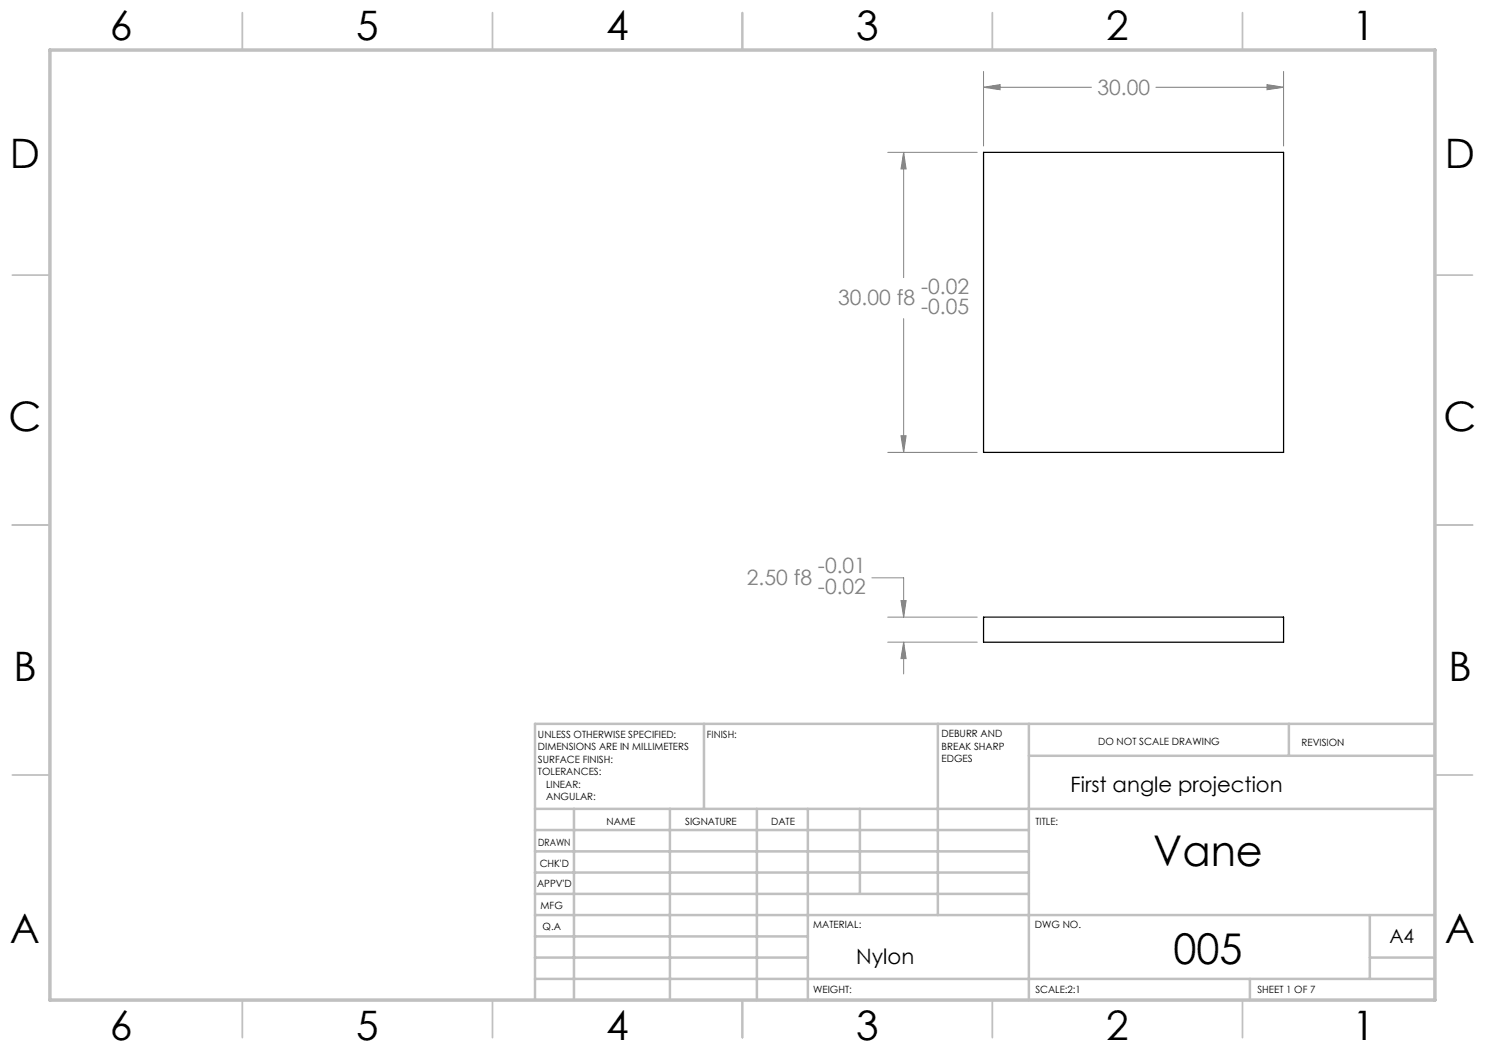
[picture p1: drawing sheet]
<svg xmlns="http://www.w3.org/2000/svg" width="297mm" height="210mm" viewBox="0 0 297 210" stroke-linecap="round" stroke-linejoin="round" font-family="sans-serif">
<g fill="none" stroke="#808080" stroke-width=".2">
<path d="M196.7 17.5l3.3-.6v1zM196.7 14.3v14.9M196.7 17.5h21.6M231.2 17.5h25.5M253.4 16.9l3.3 .6-3.3 .4zM256.7 14.3v14.9M177.6 30.5h17.8M180.7 30.5l.5 3.3h-1zM180.7 30.5v25M180.7 63.7v26.8M177.6 90.5h17.8M180.2 87.2h1l-.5 3.3z"/>
<path d="M174.4 115.6h6.3v7.8M177.6 123.4h17.8M177.6 128.4h17.8M180.2 120.1h1l-.5 3.3zM180.7 128.4l.5 3.3h-1zM180.7 128.4v6.4"/>
</g>
<g fill="none" stroke="#c0c0c0" stroke-width=".35">
<path d="M48.5 2.5v7.5M98.5 2.5v7.5M148.5 2.5v7.5M198.5 2.5v7.5M248.5 2.5v7.5M2.5 55h7.5M287 55h7.5M2.5 105h7.5M287 105h7.5M2.5 155h7.5M287 155h7.5M48.5 200v7.5"/>
<path d="M98.5 200v7.5M148.5 200v7.5M198.5 200v7.5M248.5 200v7.5"/>
</g>
<g fill="none" stroke="#c0c0c0" stroke-width=".5">
<path d="M140.8 144.8v17M187.6 144.8v38.2M205.8 144.8v55.2M205.8 151.2h81.2M257.8 144.8v6.4M287 144.8h-180v55.2M107 161.8h180M107 178.8h98.8M107 174.5h98.8M107 170.3h98.8M107 166h98.8M114.8 161.8v38.2"/>
<path d="M134 161.8v38.2M151.4 161.8v38.2M161.6 161.8v38.2M172 161.8v17M107 195.8h180M107 191.5h54.6M107 187.3h54.6M107 183h180M250 195.8v4.2M274 191.5h13M274 183v12.8"/>
</g>
<path d="M10 10h277v190h-277z" fill="none" stroke="#c0c0c0" stroke-width=".7"/>
<path d="M180.2 120.1h1l-.5 3.3zM180.7 128.4l.5 3.3h-1zM253.4 16.9l3.3 .6-3.3 .4zM196.7 17.5l3.3-.6v1zM180.2 87.2h1l-.5 3.3zM180.7 30.5l.5 3.3h-1z" fill="#808080"/>
<path d="M196.7 30.5h60v60h-60zM196.7 123.4h60v5h-60z" fill="none" stroke="#000" stroke-width=".25"/>
<g font-size="8.5">
<text x="230.7" y="173.3">Vane</text>
<text x="234.7" y="192.7">005</text>
</g>
<g font-size="8.1">
<text x="22" y="8">6</text>
<text x="71.2" y="8">5</text>
<text x="121.2" y="8">4</text>
<text x="171.3" y="8">3</text>
<text x="221.3" y="8">2</text>
<text x="270.5" y="8">1</text>
<text x="2" y="33.6">D</text>
<text x="289" y="33.6">D</text>
<text x="1.7" y="86.1">C</text>
<text x="288.7" y="86.1">C</text>
<text x="2.7" y="136.1">B</text>
<text x="289.7" y="136.1">B</text>
<text x="2" y="188.6">A</text>
<text x="289" y="188.6">A</text>
<text x="22" y="208">6</text>
<text x="71.2" y="208">5</text>
<text x="121.2" y="208">4</text>
<text x="171.3" y="208">3</text>
<text x="221.3" y="208">2</text>
<text x="270.5" y="208">1</text>
</g>
<g font-size="4.2" fill="#808080">
<text x="219.5" y="19">30.00</text>
<text x="184.2" y="58.7">-0.02</text>
<text x="167.6" y="61">30.00 f8</text>
<text x="184.2" y="62.8">-0.05</text>
<text x="149.4" y="116.9">2.50 f8</text>
<text x="163.6" y="114.6">-0.01</text>
<text x="163.6" y="118.7">-0.02</text>
</g>
<g font-size="4.2">
<text x="214.1" y="158.3">First angle projection</text>
<text x="171.2" y="192.8">Nylon</text>
</g>
<text font-size="3.9" x="277.9" y="188.5">A4</text>
<g font-size="2">
<text x="107.6" y="147.6">UNLESS OTHERWISE SPECIFIED:</text>
<text x="141.4" y="147.6">FINISH:</text>
<text x="188.3" y="147.5">DEBURR AND</text>
<text x="188.3" y="150">BREAK SHARP</text>
<text x="219.6" y="149">DO NOT SCALE DRAWING</text>
<text x="260.3" y="149.2">REVISION</text>
<text x="107.6" y="150.1">DIMENSIONS ARE IN MILLIMETERS</text>
<text x="107.6" y="152.6">SURFACE FINISH:</text>
<text x="107.6" y="155.1">TOLERANCES:</text>
<text x="188.3" y="152.5">EDGES</text>
<text x="109.2" y="157.6">LINEAR:</text>
<text x="109.2" y="160.1">ANGULAR:</text>
<text x="121.3" y="165">NAME</text>
<text x="137" y="164.9">SIGNATURE</text>
<text x="154.2" y="164.9">DATE</text>
<text x="207.1" y="164.9">TITLE:</text>
<text x="107.6" y="169.1">DRAWN</text>
<text x="107.9" y="173.3">CHK'D</text>
<text x="107.4" y="177.4">APPV'D</text>
<text x="108.1" y="181.8">MFG</text>
<text x="108.5" y="186">Q.A</text>
<text x="162.6" y="185.5">MATERIAL:</text>
<text x="207" y="185.5">DWG NO.</text>
<text x="162.6" y="198.5">WEIGHT:</text>
<text x="207.1" y="198.6">SCALE:2:1</text>
<text x="251.5" y="198.6">SHEET 1 OF 7</text>
</g>
</svg>
